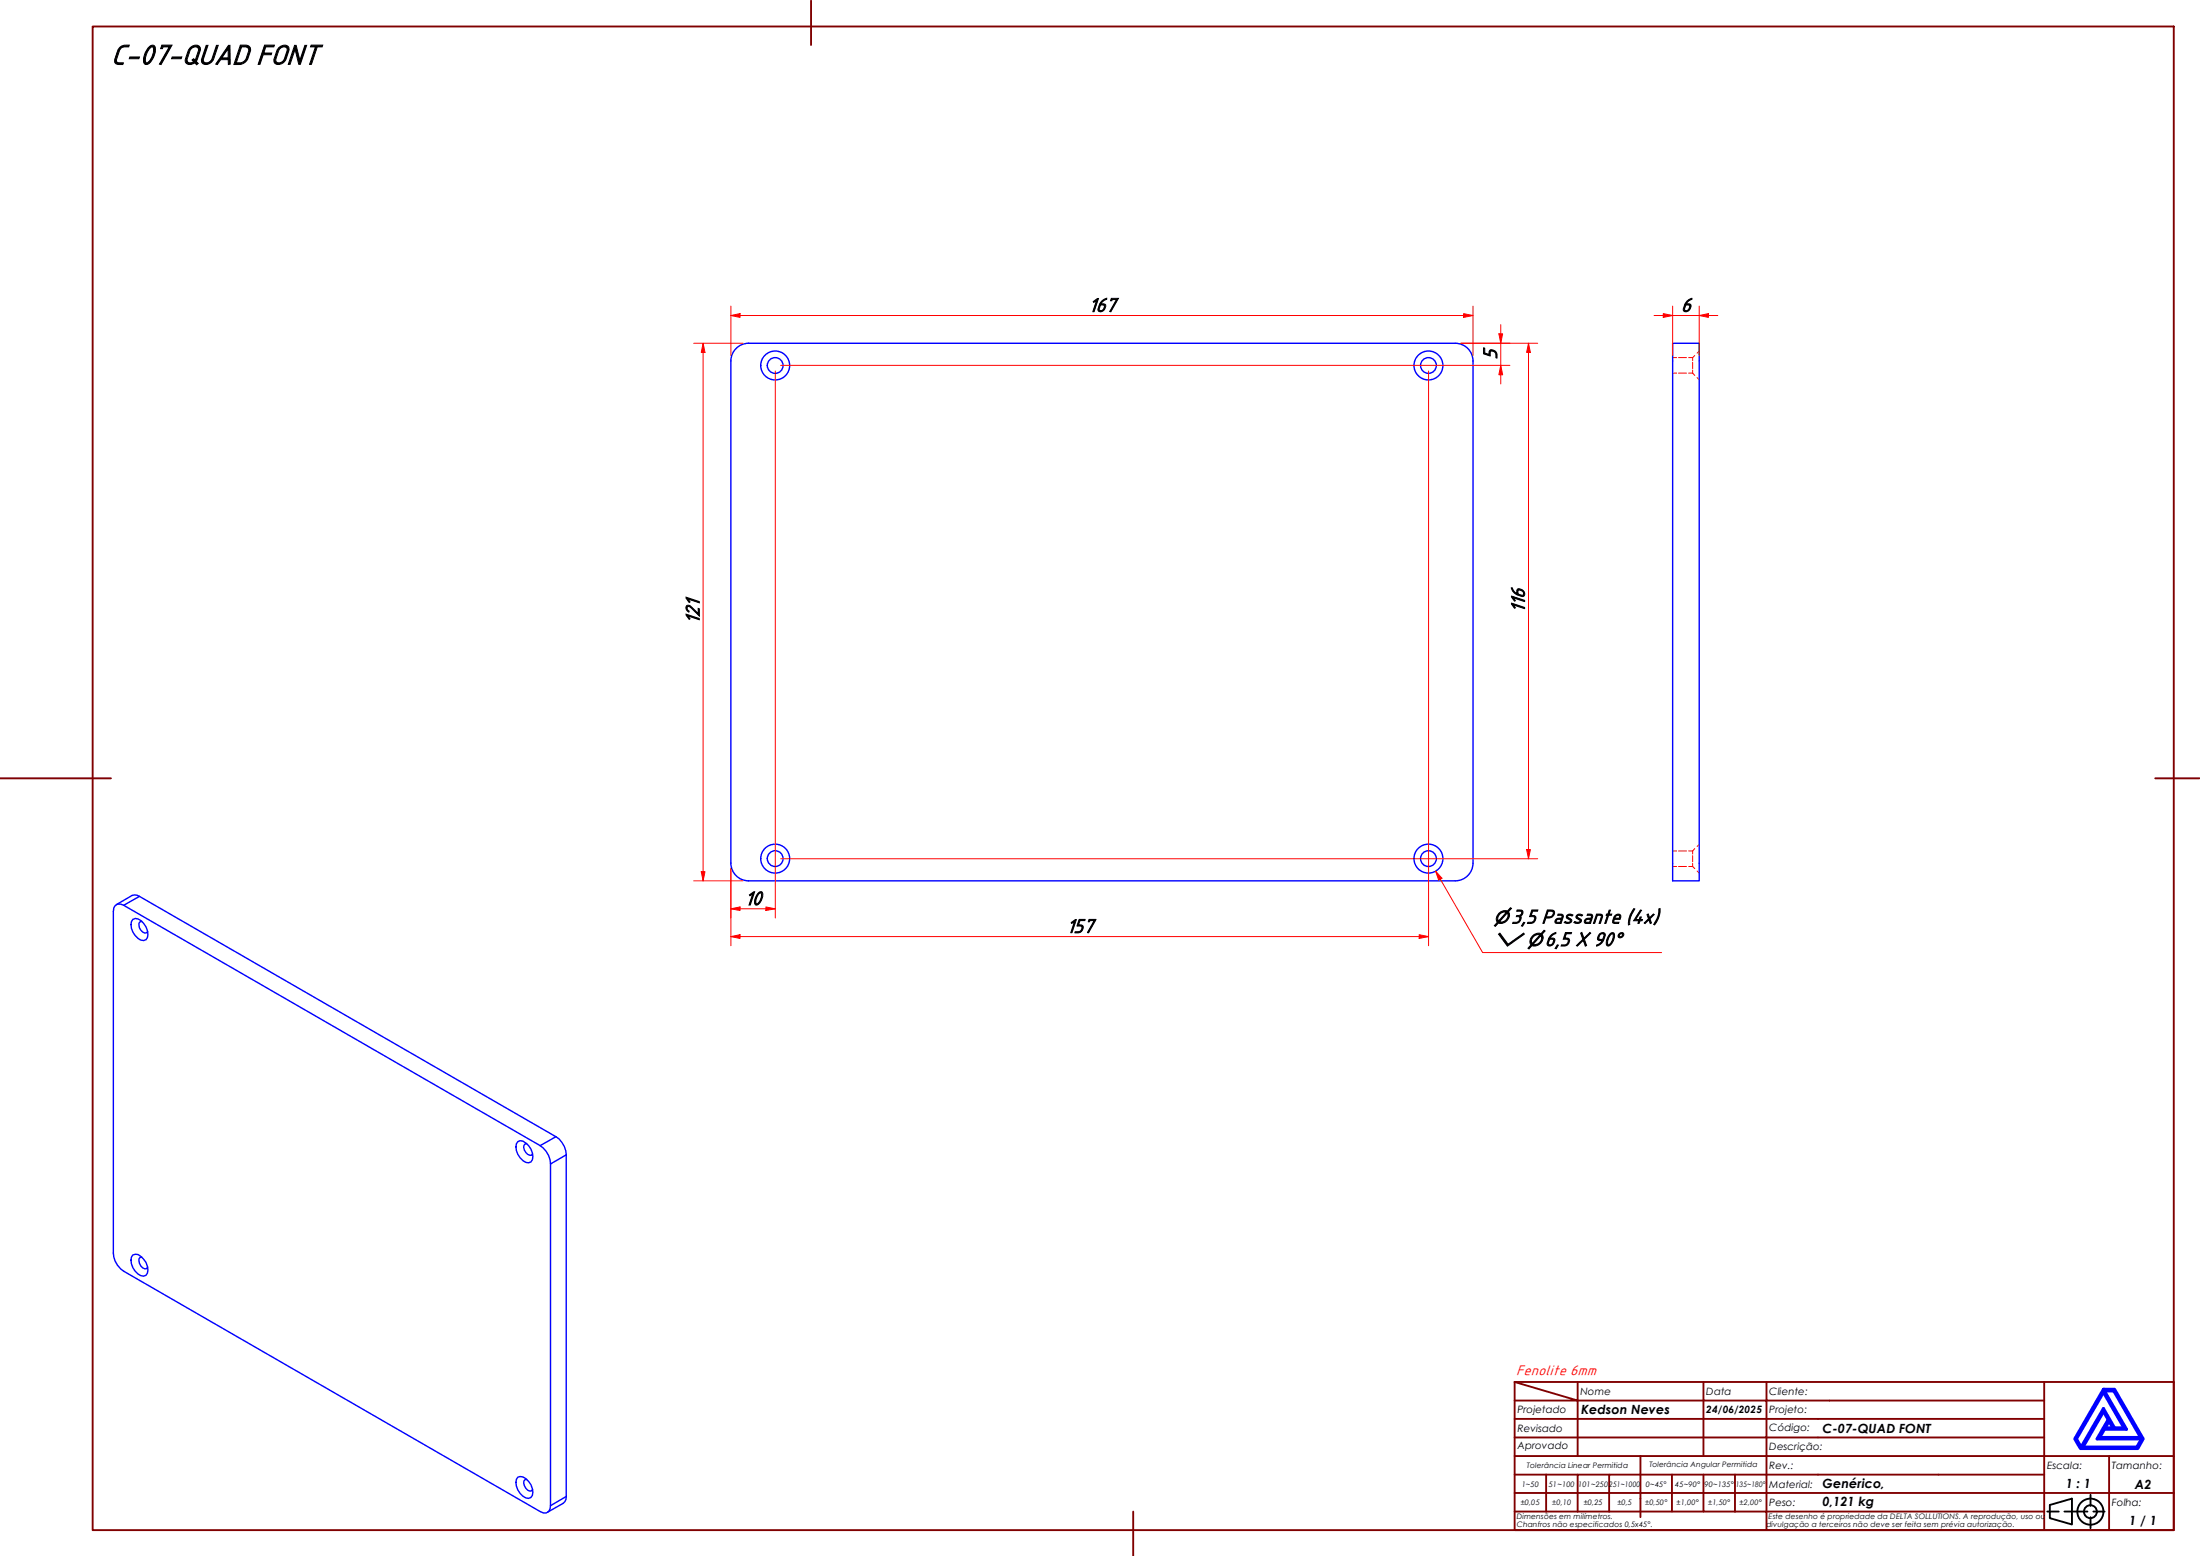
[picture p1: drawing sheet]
<svg xmlns="http://www.w3.org/2000/svg" width="594mm" height="420mm" viewBox="0 0 594 420" stroke-linecap="round" stroke-linejoin="round" font-family="sans-serif">
<!-- layer: Visible (ABNT) -->
<g fill="none" stroke="#00f" stroke-width=".38">
<path d="M451.7 92.7h7.2v145.1h-7.2zM197.4 233.1v-135.6a4.8 4.8 0 0 1 4.7-4.8h190.9a4.8 4.8 0 0 1 4.8 4.8v135.6M197.4 233.1a4.8 4.8 0 0 0 4.7 4.7h190.9a4.8 4.8 0 0 0 4.8-4.7M33.4 244.5a1.72 1.72 0 0 0-2-.2 1.72 1.72 0 0 0-.8 1.8v92.3a6.1 6.1 0 0 0 2.8 4.9l113.3 65.2a1.63 1.63 0 0 0 2-1.9M33.4 244.5l112.5 64.9M35.9 248.3a2.26 2.26 0 0 1 2.9 1 3.7 3.7 0 0 1 .6 4.4 2.26 2.26 0 0 1-2.9-1.1 3.7 3.7 0 0 1-.6-4.3zM37.7 242l-.7-.3-1.3 .1-4.3 2.5M37.7 242l-4.3 2.5M37.7 242l112.4 64.9M38.3 248.8l-.5 .1a1.96 1.96 0 0 0 .7 2.8l.6 .2h.5l.3-.3M139.8 308.3l.7-.3a4.3 4.3 0 0 1 3.3 5.2l-.4 .5a2.26 2.26 0 0 1-2.9-1 3.7 3.7 0 0 1-.7-4.4zM142.2 308.8l-.4 .1a1.82 1.82 0 0 0 .7 2.8l1 .3 .3-.4"/>
<path d="M145.9 309.4a6.2 6.2 0 0 1 2.8 4.9M148.7 314.3v92.3M150.1 306.9a6.2 6.2 0 0 1 2.8 4.9M150.1 306.9l-4.2 2.5M152.9 311.8l-4.2 2.5M152.9 311.8v92.3M35.9 338.9a2.22 2.22 0 0 1 2.9 1.1 3.7 3.7 0 0 1 .6 4.3 2.26 2.26 0 0 1-2.9-1 3.7 3.7 0 0 1-.6-4.4zM38.3 339.4l-.5 .1a2.03 2.03 0 0 0 .7 2.9l.6 .2h.5l.3-.4M139.8 398.9a2.39 2.39 0 0 1 2.9 1.1 3.7 3.7 0 0 1 .7 4.3 2.26 2.26 0 0 1-2.9-1 3.7 3.7 0 0 1-.7-4.4zM142.2 399.5h-.4a1.88 1.88 0 0 0 .7 2.9l.6 .2h.4l.3-.4M152.9 404.1l-.1 .8-.7 1-4.3 2.4M152.9 404.1l-4.2 2.5"/>
<circle cx="209.3" cy="98.7" r="2.13"/>
<circle cx="209.3" cy="98.7" r="3.9"/>
<circle cx="385.7" cy="98.7" r="2.13"/>
<circle cx="385.7" cy="98.7" r="3.9"/>
<circle cx="209.3" cy="231.8" r="2.13"/>
<circle cx="209.3" cy="231.8" r="3.9"/>
<circle cx="385.7" cy="231.8" r="2.13"/>
<circle cx="385.7" cy="231.8" r="3.9"/>
</g>
<!-- layer: Hidden (ABNT) -->
<g fill="none" stroke="#f00" stroke-width=".27">
<path d="M451.7 96.6h1.1M453.3 96.6h2.1M456 96.6h1.1M457.1 96.6v.8M457.1 97.8v1.7M457.1 99.9v.9M457.6 96l-.5 .6M458.9 94.8l-.6 .6M451.7 100.8h1.1M453.3 100.8h2.1M456 100.8h1.1M457.1 100.8l.5 .6"/>
<path d="M458.3 102l.6 .6M451.7 229.8h1.1M451.7 234h1.1M453.3 229.8h2.1M453.3 234h2.1M456 229.8h1.1M456 234h1.1M457.1 229.8v.8M457.1 231.1v1.6M457.1 233.2v.8M457.1 234l.5 .5M457.6 229.2l-.5 .6"/>
<path d="M458.3 235.2l.6 .6M458.9 228l-.6 .6"/>
</g>
<!-- layer: Borda A3/A4 (ABNT) -->
<g fill="none" stroke="#800000" stroke-width=".51">
<path d="M25 7.2h562v406h-562zM219 .2v12M0 210.2h30M582 210.2h12M409 373.2l17 5h-17M409 373.2h178v40h-178zM426 378.2h34v4.9h17M426 378.2v15M426 373.2v5M460 373.2v5h17v4.9M477 373.2v5h75M552 373.2v20h-143"/>
<path d="M409 383.1h51v10.1M409 398.2h17M417.5 398.2v10M434.5 398.2h-8.5v10M443 393.2v16.5M451.5 398.2v10h-42.5M460 398.2v10h8.5M468.5 398.2v10M477 398.2h-42.5v10M477 383.1v5.1h-68M477 398.2v10h75M477 383.1h75"/>
<path d="M477 398.2h75M552 388.2h-75v10M569.5 393.2v9.9h17.5M587 393.2h-35v9.9h17.5v10.1M306 408.2v12M409 403.1h143v10.1M451.5 408.2h8.5M468.5 408.2h8.5v5"/>
</g>
<path d="M568 376l5.5 9.6h-2.5l-3-5.3-6 10.5-1.3-2.3zM568 375.1h3l7.7 13.4-1.4 2.6h-15.5l-1.5-2.6zM568.3 375.6h2.5l7.2 12.6h-11l1.3-2.3h5.9zM568 381.2l1.3 2.1-3 5.2h12l-1.3 2.3h-14.5zM569.5 383.8l1 1.8h-2z" fill="none" stroke="#00f" stroke-width=".83"/>
<!-- layer: 0 -->
<path d="M561.8 391.1h15.5" fill="none" stroke="#000" stroke-width=".27"/>
<g fill="none" stroke="#000" stroke-width=".51">
<path d="M552.8 408.2h3.1M553.5 406.4l6-1.7v6.9l-6-1.7zM557.5 408.2h6.2M564.5 403.6v3M564.5 409.7v3M565.3 408.2h3"/>
<circle cx="564.5" cy="408.2" r="3.5"/>
<circle cx="564.5" cy="408.2" r="1.75"/>
</g>
<path d="M197.4 85.2h2.4" fill="none" stroke="#f00" stroke-width=".27"/>
<path d="M197.4 85.2l2.4-.5v1z" fill="#f00"/>
<path d="M197.4 85.2l2.4-.5v1zM395.2 85.2h2.6" fill="none" stroke="#f00" stroke-width=".27"/>
<path d="M395.2 84.7l2.6 .5-2.6 .5z" fill="#f00"/>
<path d="M189.9 92.7v2.5M197.4 82.7v13.3M199.8 85.2h195.4M395.2 84.7l2.6 .5-2.6 .5zM397.8 82.7v13.3" fill="none" stroke="#f00" stroke-width=".27"/>
<path d="M189.9 92.7l.5 2.5h-1z" fill="#f00"/>
<path d="M189.9 92.7l.5 2.5h-1zM189.9 235.4v2.4" fill="none" stroke="#f00" stroke-width=".27"/>
<path d="M189.4 235.4h1l-.5 2.4z" fill="#f00"/>
<path d="M187.3 92.7h13.4M189.9 95.2v140.2M187.3 237.8h13.4M189.4 235.4h1l-.5 2.4zM197.4 245.4h2.4" fill="none" stroke="#f00" stroke-width=".27"/>
<path d="M197.4 245.4l2.4-.5v1z" fill="#f00"/>
<path d="M197.4 245.4l2.4-.5v1zM206.8 245.4h2.6" fill="none" stroke="#f00" stroke-width=".27"/>
<path d="M206.8 244.9l2.6 .5-2.6 .5z" fill="#f00"/>
<path d="M209.4 100.2v147.7M197.4 234.5v13.4M197.4 252.9h2.4M199.8 245.4h7M206.8 244.9l2.6 .5-2.6 .5z" fill="none" stroke="#f00" stroke-width=".27"/>
<path d="M197.4 252.9l2.4-.5v1z" fill="#f00"/>
<path d="M197.4 252.9l2.4-.5v1zM383.2 252.9h2.6" fill="none" stroke="#f00" stroke-width=".27"/>
<path d="M383.2 252.4l2.6 .5-2.6 .5z" fill="#f00"/>
<path d="M405.3 90.1v2.6M385.8 100.2v155.2M197.4 234.5v20.9M199.8 252.9h183.4M383.2 252.4l2.6 .5-2.6 .5z" fill="none" stroke="#f00" stroke-width=".27"/>
<path d="M404.7 90.1h1.1l-.5 2.6z" fill="#f00"/>
<path d="M404.7 90.1h1.1l-.5 2.6zM405.3 98.7v2.5" fill="none" stroke="#f00" stroke-width=".27"/>
<path d="M405.3 98.7l.5 2.5h-1.1z" fill="#f00"/>
<path d="M210.8 98.7h196.9M394.5 92.7h13.2M405.3 98.7l.5 2.5h-1.1zM405.3 87.7v2.4M405.3 92.7v6M412.7 92.7v2.5M405.3 101.2v2.5" fill="none" stroke="#f00" stroke-width=".27"/>
<path d="M412.7 92.7l.6 2.5h-1.1z" fill="#f00"/>
<path d="M412.7 92.7l.6 2.5h-1.1zM412.7 229.4v2.5" fill="none" stroke="#f00" stroke-width=".27"/>
<path d="M412.2 229.4h1.1l-.6 2.5z" fill="#f00"/>
<path d="M394.5 92.7h20.7M412.7 95.2v134.2M449.1 85.2h2.6M210.8 231.9h204.4M412.2 229.4h1.1l-.6 2.5z" fill="none" stroke="#f00" stroke-width=".27"/>
<path d="M449.1 84.7l2.6 .5-2.6 .5z" fill="#f00"/>
<path d="M449.1 84.7l2.6 .5-2.6 .5zM458.9 85.2h2.4" fill="none" stroke="#f00" stroke-width=".27"/>
<path d="M458.9 85.2l2.4-.5v1z" fill="#f00"/>
<path d="M446.7 85.2h2.4M451.7 85.2h7.2M451.7 82.7v13.3M458.9 85.2l2.4-.5v1zM458.9 82.7v13.3M461.3 85.2h2.6" fill="none" stroke="#f00" stroke-width=".27"/>
<path d="M387.7 235.2l1.2 2.2" fill="none" stroke="#f00" stroke-width=".27"/>
<path d="M387.7 235.2l1.7 2-.9 .5z" fill="#f00"/>
<path d="M387.7 235.2l1.7 2-.9 .5zM388.9 237.4l11.5 19.8h48.3" fill="none" stroke="#f00" stroke-width=".27"/>
<text font-size="8.1" x="30" y="17.3">C-07-QUAD FONT</text>
<g font-size="5.6">
<text x="293.9" y="84.1">167</text>
<text x="453.9" y="84.1">6</text>
<text x="404.2" y="97.1" transform="rotate(-90 404.2 97.1)">5</text>
<text x="411.7" y="165.5" transform="rotate(-90 411.7 165.5)">116</text>
<text x="188.8" y="168.5" transform="rotate(-90 188.8 168.5)">121</text>
<text x="201.1" y="244.3">10</text>
<text x="288" y="251.8">157</text>
<text x="408.1" y="249.3">3,5 Passante (4x)</text>
<text x="417.1" y="255.4">6,5 X 90°</text>
</g>
<g font-size="4.8">
<text x="403.4" y="249.3">⌀</text>
<text x="403.4" y="255.4">⌵ ⌀</text>
</g>
<text font-size="4.1" fill="#f00" x="409.4" y="371.2">Fenolite 6mm</text>
<g font-size="3.4">
<text x="427" y="381.9">Kedson Neves</text>
<text x="492.1" y="386.9">C-07-QUAD FONT</text>
<text x="492.1" y="401.9">Genérico,</text>
<text x="557.8" y="401.9">1 : 1</text>
<text x="576.5" y="401.9">A2</text>
<text x="492.1" y="406.6">0,121 kg</text>
<text x="575" y="411.7">1 / 1</text>
</g>
<g font-size="2.7">
<text x="426.8" y="376.7">Nome</text>
<text x="460.8" y="376.7">Data</text>
<text x="477.8" y="376.7">Cliente:</text>
<text x="409.8" y="381.4">Projetado</text>
<text x="460.8" y="381.5">24/06/2025</text>
<text x="477.8" y="381.4">Projeto:</text>
<text x="409.8" y="386.7">Revisado</text>
<text x="477.8" y="386.4">Código:</text>
<text x="409.8" y="391.4">Aprovado</text>
<text x="477.8" y="391.5">Descrição:</text>
<text x="477.8" y="401.7">Material:</text>
<text x="477.8" y="396.7">Rev.:</text>
<text x="552.8" y="396.7">Escala:</text>
<text x="570.3" y="396.7">Tamanho:</text>
<text x="477.8" y="406.6">Peso:</text>
<text x="570.3" y="406.7">Folha:</text>
</g>
<g font-size="2">
<text x="410.9" y="401.4">1~50</text>
<text x="412.3" y="396.4">Tolerância Linear Permitida</text>
<text x="418.2" y="401.4">51~100</text>
<text x="426.1" y="401.4">101~250</text>
<text x="434.5" y="401.4">251~1000</text>
<text x="444.4" y="401.4">0~45°</text>
<text x="445.4" y="396.2">Tolerância Angular Permitida</text>
<text x="452.4" y="401.4">45~90°</text>
<text x="460.3" y="401.4">90~135°</text>
<text x="468.7" y="401.4">135~180°</text>
<text x="410.7" y="406.3">±0,05</text>
<text x="419.2" y="406.3">±0,10</text>
<text x="427.7" y="406.3">±0,25</text>
<text x="436.8" y="406.3">±0,5</text>
<text x="444.2" y="406.3">±0,50°</text>
<text x="452.8" y="406.3">±1,00°</text>
<text x="461.3" y="406.3">±1,50°</text>
<text x="469.7" y="406.3">±2,00°</text>
<text x="409.6" y="410.2">Dimensões em milímetros.</text>
<text x="409.6" y="412.3">Chanfros não especificados 0,5x45°.</text>
<text x="477" y="412.3">divulgação a terceiros não deve ser feita sem prévia autorização.</text>
<text x="477.6" y="410.2">Este desenho é propriedade da DELTA SOLLUTIONS. A reprodução, uso ou</text>
</g>
</svg>
